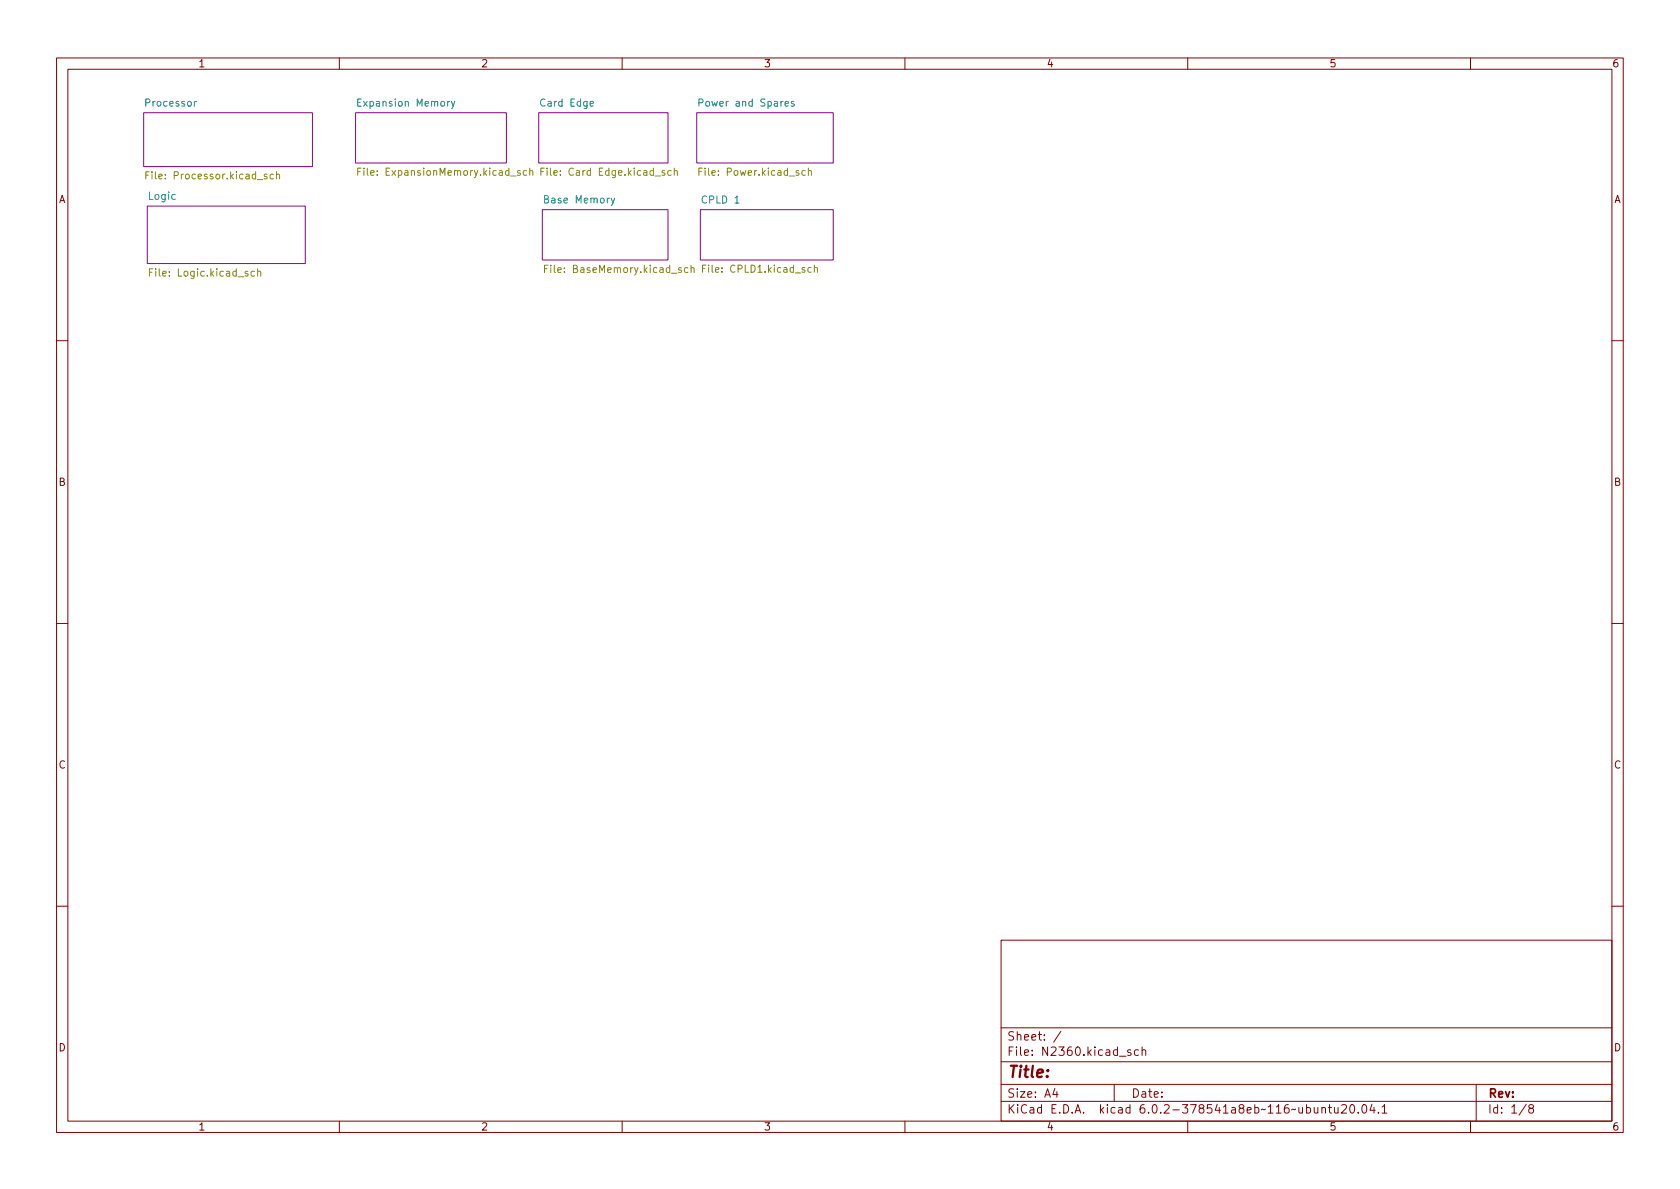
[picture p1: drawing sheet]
<svg xmlns="http://www.w3.org/2000/svg" width="297mm" height="210mm" viewBox="0 0 297 210" stroke-linecap="round" stroke-linejoin="round" font-family="sans-serif">
<g fill="none" stroke="#840000" stroke-width=".18">
<path d="M10 10.2h277v190.1h-277zM12 12.2h273v186.1h-273zM60 10.2v2M110 10.2v2M160 10.2v2M210 10.2v2M260 10.2v2M10 60.2h2M285 60.2h2M10 110.2h2M285 110.2h2M10 160.2h2"/>
<path d="M177 166.3h108v32h-108zM285 160.2h2M60 198.3v2M110 198.3v2M160 198.3v2M177 194.8h108M177 191.8h108M177 187.8h108M177 181.8h108M186.5 192.5l-.4 1h1M186.9 193v1M187.6 182.4l-1.3 1.9"/>
<path d="M197 191.8v3M199.9 185.7l-.3-.1-.2 .2v.3l.5 .1v.4h-.5M201.3 185.7l-.4-.1-.3 .3v.4l.1 .3h.6M201.9 185.8l.2-.2 .4 .1 .1 .9M201.9 185.1v1.5M210 198.3v2M233.7 196l.2-.2 .4 .1 .1 .9M233.7 195.8v1M234.9 195.8h.5M235.1 195.3v1.3l.3 .2M235.9 195.8l.1 1h.4l.2-.1M236.6 195.8v1"/>
<path d="M237.2 195.5l.6-.2 .2 .2 .1 .3-1 1h1M238.8 195.5l.2-.2a.81 .81 0 0 1 .6 .7 .81 .81 0 0 1-.3 .8h-.2a.81 .81 0 0 1-.3-1.3zM240.1 196.7v.1M241 195.4l.1-.1a.81 .81 0 0 1 .6 .7 .81 .81 0 0 1-.3 .8h-.1a.81 .81 0 0 1-.6-.6 .81 .81 0 0 1 .3-.8zM242.6 195.3l-.4 1h.9M242.9 195.8v1M243.7 196.7v.1M244.4 195.8l.4-.5v1.5M244.4 196.8h.8M260 198.3v2M261 191.8v6.5M269.9 195.3l-1.3 1.9"/>
<path d="M270.6 196l-.3-.3 .1-.2 .2-.2 .4 .1 .2 .2-.1 .2-.7 .2-.1 .3v.2l.3 .3h.4l.2-.3-.1-.4-.2-.1"/>
</g>
<g fill="#fff" stroke="#fff" stroke-width=".18">
<path d="M25.4 19.9h29.8v9.6h-29.8z"/>
<path d="M62.9 19.9h26.6v8.9h-26.6z"/>
<path d="M95.2 19.9h22.9v8.9h-22.9z"/>
<path d="M95.9 37.1h22.2v8.9h-22.2z"/>
<path d="M123.8 37.1h23.5v8.9h-23.5z"/>
<path d="M123.2 19.9h24.1v8.9h-24.1z"/>
<path d="M26 36.4h28v10.2h-28z"/>
</g>
<path d="M25.4 19.9h29.8v9.6h-29.8zM62.9 19.9h26.6v8.9h-26.6zM95.2 19.9h22.9v8.9h-22.9zM123.2 19.9h24.1v8.9h-24.1zM26 36.4h28v10.2h-28zM95.9 37.1h22.2v8.9h-22.2zM123.8 37.1h23.5v8.9h-23.5z" fill="none" stroke="#840084" stroke-width=".18"/>
<path d="M34.7 17.9l-.3 .3M79.5 17.9l-.3 .3M79.8 17.9l.3 .9M80.4 17.9l-.4 1.2-.2 .1M104.3 18.4l.6-.2v-.2l-.4-.1-.2 .2 .1 .6h.5M123.6 18.2l.6-.1 .1-.2-.1-.3-.6-.1v1.3M138.8 18.4l.6-.2v-.2l-.4-.1-.2 .2 .1 .6h.5M140.4 18l-.3-.1-.2 .2 .1 .2 .4 .1v.3h-.5M108.1 35l.3 .9M108.7 35l-.5 1.2-.1 .1" fill="none" stroke="#008484" stroke-width=".18"/>
<g fill="none" stroke="#848400" stroke-width=".18">
<path d="M25.8 31h.4M26.4 30.4h-.6v1.2M48.3 30.9l-.3-.1-.3 .2 .2 .6h.4M48.9 30.9l.2-.1 .3 .1v.7M48.9 30.4v1.2M63.2 30.3h.5M63.9 29.7h-.7v1.3M92 30.2h-.3l-.2 .1v.2l.5 .1v.3h-.5M93.1 30.2h-.3l-.3 .2 .1 .5h.5M93.7 30.3l.1-.1h.4v.8M93.7 29.7v1.3M95.6 30.3h.5"/>
<path d="M96.2 29.7h-.6v1.3M118.7 30.2h-.4l-.2 .2 .1 .5h.5M119.2 30.3l.2-.1h.3l.1 .8M119.2 29.7v1.3M123.6 30.3h.4M124.2 29.7h-.6v1.3M142.4 30.2h-.4l-.2 .2 .1 .5h.5M142.9 30.3l.2-.1h.3l.1 .8M142.9 29.7v1.3M26.4 48.1h.5M27 47.5h-.6v1.3M45 48h-.4l-.2 .2 .1 .6h.5"/>
<path d="M45.5 48.1l.2-.1h.3l.1 .8M45.5 47.5v1.3M96.3 47.5h.4M96.9 46.9h-.6v1.3M121.6 47.4l-.3-.1-.3 .3 .1 .5h.5M122.2 47.5l.2-.2 .3 .1v.8M122.2 46.9v1.3M124.2 47.5h.4M124.8 46.9h-.6v1.2M143.4 47.4l-.3-.1-.3 .2 .2 .6h.4M144 47.4l.2-.1 .3 .1v.7M144 46.9v1.2"/>
</g>
<text font-size="2.8" fill="#840000" x="178" y="190.6">Title:</text>
<g font-size="2.1" fill="#840000">
<text x="178" y="184">Sheet: /</text>
<text x="178" y="186.7">File: N2360.kicad_sch</text>
<text x="178" y="196.9">KiCad E.D.A. kicad 6.0.2-378541a8eb~116~ubuntu20.04.1</text>
<text x="178" y="194.1">Size: A4</text>
<text x="200" y="194.1">Date:</text>
<text x="263" y="194.1">Rev:</text>
<text x="263" y="196.9">Id: 1/8</text>
</g>
<g font-size="1.8" fill="#840000">
<text x="35" y="11.9">1</text>
<text x="85" y="11.9">2</text>
<text x="135" y="11.9">3</text>
<text x="185" y="11.9">4</text>
<text x="235" y="11.9">5</text>
<text x="285" y="11.9">6</text>
<text x="10.3" y="35.9">A</text>
<text x="285.3" y="35.9">A</text>
<text x="10.3" y="85.9">B</text>
<text x="285.3" y="85.9">B</text>
<text x="10.3" y="135.9">C</text>
<text x="285.3" y="135.9">C</text>
<text x="10.3" y="185.9">D</text>
<text x="285.3" y="185.9">D</text>
<text x="35" y="199.9">1</text>
<text x="85" y="199.9">2</text>
<text x="135" y="199.9">3</text>
<text x="185" y="199.9">4</text>
<text x="235" y="199.9">5</text>
<text x="285" y="199.9">6</text>
</g>
<g font-size="1.8" fill="#008484">
<text x="25.8" y="18.8">Processor</text>
<text x="63.7" y="18.8">Expansion Memory</text>
<text x="95.8" y="18.8">Card Edge</text>
<text x="124.3" y="18.8">Power and Spares</text>
<text x="26.3" y="35.3">Logic</text>
<text x="96.5" y="36">Base Memory</text>
<text x="124.3" y="36">CPLD 1</text>
</g>
<g font-size="1.8" fill="#848400">
<text x="26.7" y="31.7">File: Processor.kicad_sch</text>
<text x="64.3" y="31.1">File: ExpansionMemory.kicad_sch</text>
<text x="96.7" y="31.1">File: Card Edge.kicad_sch</text>
<text x="124.3" y="31.1">File: Power.kicad_sch</text>
<text x="27.1" y="48.9">File: Logic.kicad_sch</text>
<text x="97.2" y="48.3">File: BaseMemory.kicad_sch</text>
<text x="124.9" y="48.2">File: CPLD1.kicad_sch</text>
</g>
</svg>
